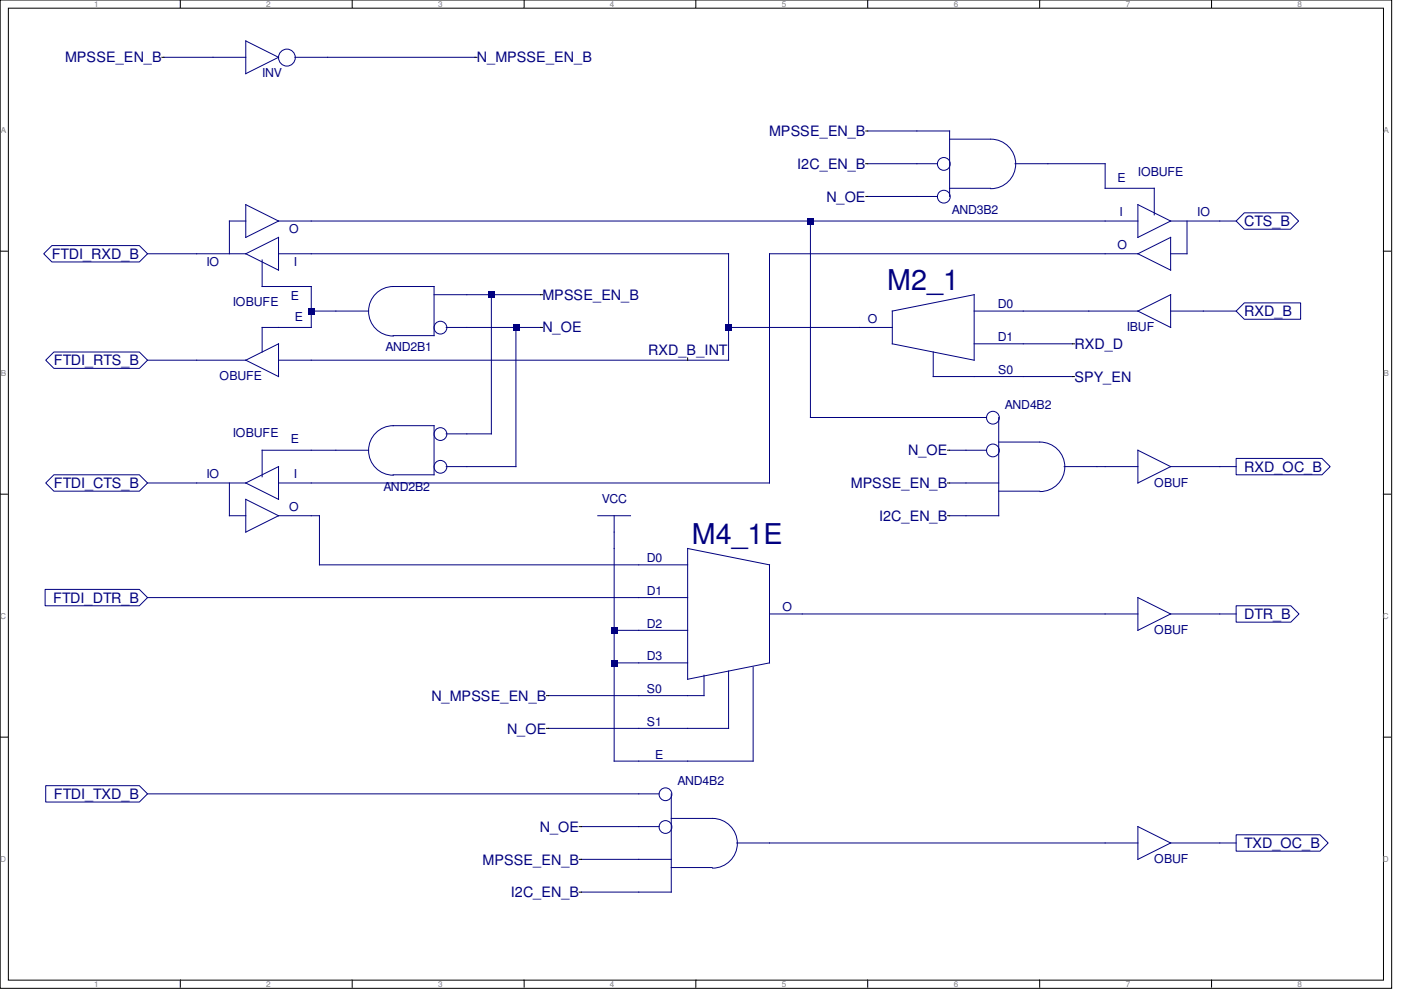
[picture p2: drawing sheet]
<svg xmlns="http://www.w3.org/2000/svg" width="297mm" height="210mm" viewBox="0 0 297 210" stroke-linecap="round" stroke-linejoin="round" font-family="sans-serif">
<g fill="none" stroke="#000" stroke-width=".21">
<path d="M0 0h295.1v209.5h-295.1zM1.8 1.7h291.5v206.1h-291.5zM34.3 12.1h.5M38.2 0v1.7M74.7 0v1.7M100.7 12.1h.4M111.1 0v1.7M147.5 0v1.7M184 0v1.7M220.4 0v1.7M256.9 0v1.7M0 53.3h1.8"/>
<path d="M293.2 53.3h1.7M0 104.8h1.8M293.2 104.8h1.7M0 156.3h1.8M293.2 156.3h1.7M38.2 207.7v1.7M74.7 207.7v1.7M111.1 207.7v1.7M147.5 207.7v1.7M184 207.7v1.7M220.4 207.7v1.7M256.9 207.7v1.7"/>
</g>
<g fill="none" stroke="#000080" stroke-width=".21">
<path d="M34.8 12.1h10.4M69.5 12.1h31.2M222.2 34.7h12.1v5.2M31.3 53.8h20.8M52.1 46.9h-3.5v6.9M52.1 53.8l7-3.5v7zM52.1 43.4l7 3.5-7 3.4zM55.6 55.1v5.6h10.4M59.1 53.8h6.9M59.1 46.9h175.2M171.8 46.9v41.6h33M234.3 53.8h-71.2v48.6h-104"/>
<path d="M258.6 46.9h3.5M71.2 66h6.9M83.4 71.2h8.6v-10.5h-8.6a5.2 5.2 0 0 0-5.3 5.3 5.2 5.2 0 0 0 5.3 5.2M92 62.5h7M94.6 69.4h4.4M66 95.5h-10.4v5.6M31.3 102.4h20.8M48.6 102.4v6.9h3.5M52.1 102.4l7-3.5v7zM52.1 105.9l7 3.4-7 3.5zM59.1 109.3h6.9M31.3 126.7h104.1"/>
<circle cx="93.4" cy="69.5" r="1.36"/>
</g>
<path d="M171.2 46.2h1.4v1.4h-1.4z" fill-rule="evenodd" fill="#000080"/>
<path d="M66 60.7v8.7M66 66h5.2" fill="none" stroke="#000080" stroke-width=".21"/>
<path d="M65.3 65.3h1.5v1.4h-1.5z" fill-rule="evenodd" fill="#000080"/>
<path d="M99 69.4h15.6M109.4 69.4v29.5h-10.4" fill="none" stroke="#000080" stroke-width=".21"/>
<path d="M108.7 68.7h1.4v1.5h-1.4z" fill-rule="evenodd" fill="#000080"/>
<path d="M114.6 69.4h.4" fill="none" stroke="#000" stroke-width=".21"/>
<path d="M99 62.5h15.6M104.2 62.5v29.5h-5.2" fill="none" stroke="#000080" stroke-width=".21"/>
<path d="M103.5 61.8h1.4v1.4h-1.4z" fill-rule="evenodd" fill="#000080"/>
<path d="M114.6 62.5h.4M200.9 95.5h.4M200.9 102.4h.4M200.9 109.3h.4M115.9 147.5h.4M115.9 154.4h.4M122.8 175.3h.5M122.8 182.2h.5M122.8 189.1h.5" fill="none" stroke="#000" stroke-width=".21"/>
<g fill="none" stroke="#000080" stroke-width=".21">
<path d="M31.3 76.4h20.8M52.1 76.4l7-3.5v6.9zM59.1 76.4h6.9M66 69.4h-10.4v5.2M201.3 95.5h7.9M204.8 88.5h4.4M211.7 93.7h8.8a5.2 5.2 0 0 1 5.3 5.3 5.2 5.2 0 0 1-5.3 5.2M211.7 88.5v20.8h-10.4M225.6 98.9h15.7M241.3 95.5l6.9 3.4-6.9 3.5zM248.2 98.9h13.9M66 109.3h1.7v10.5h78.1"/>
<path d="M130.2 116.3v45.1h29.5v-20M145.8 116.3l17.3 3.5v20.7l-17.3 3.5zM201.3 102.4h10.4M211.7 104.1h8.7M130.2 133.6h15.6M135.4 126.7h10.4M163.1 130.2h7M130.2 140.5h15.6M149.3 143.2v4.3h-33M154.5 142.3v12.1h-38.2M31.3 168.3h108.4M123.3 175.3h16.4"/>
<path d="M142.3 168.3v20.8h-19M142.3 173.5h8.7M151.1 173.5a5.3 5.3 0 0 1 5.2 5.3 5.3 5.3 0 0 1-5.2 5.3M156.2 178.7h78.1M258.6 178.7h3.5M123.3 182.2h19M142.3 183.9h8.7"/>
<circle cx="210.5" cy="95.5" r="1.36"/>
<circle cx="210.5" cy="88.6" r="1.36"/>
<circle cx="141.1" cy="175.3" r="1.36"/>
<circle cx="141.1" cy="168.4" r="1.36"/>
</g>
<g fill="#000080">
<path d="M129.5 133h1.4v1.4h-1.4z" fill-rule="evenodd"/>
<path d="M129.5 139.9h1.4v1.4h-1.4z" fill-rule="evenodd"/>
</g>
<g fill="none" stroke="#000080" stroke-width=".21">
<path d="M45.2 12.1h6.9M52.1 8.7l7 3.4-7 3.5zM62.5 12.1h7M184 34.7h14.8M184 27.8h17.3v13.9M201.3 39.9h8.7M201.3 29.5h8.7M210.1 29.5a5.2 5.2 0 0 1 5.2 5.3 5.2 5.2 0 0 1-5.2 5.2M215.2 34.7h7M234.3 39.9h10.4v5.7M66 53.8h88.5v22.6h-88.5M184 41.7h14.8"/>
<path d="M234.3 46.9h7M234.3 53.8h7M241.3 43.4l6.9 3.5-6.9 3.4zM241.3 53.8l6.9-3.5v7zM248.2 46.9h10.4M251.7 46.9v6.9h-3.5M154.5 69.4h27.7M66 95.5h5.2M126.7 109.3h7M130.2 109.3v7M170.1 130.2h71.2M241.3 126.7l6.9 3.5-6.9 3.4z"/>
<path d="M248.2 130.2h13.9M234.3 178.7h7M241.3 175.3l6.9 3.4-6.9 3.5zM248.2 178.7h10.4"/>
<circle cx="60.8" cy="12.2" r="1.79"/>
<circle cx="200.1" cy="34.8" r="1.36"/>
<circle cx="200.1" cy="41.7" r="1.36"/>
</g>
<path d="M183.6 27.8h.4M183.6 34.7h.4M183.6 41.7h.4M145.8 75.9v.5" fill="none" stroke="#000" stroke-width=".21"/>
<path d="M153.8 68.7h1.4v1.5h-1.4z" fill-rule="evenodd" fill="#000080"/>
<g fill="none" stroke="#000080" stroke-width=".21">
<path d="M9.3 53.8l1.7-1.7h18.5l1.8 1.7-1.8 1.7h-18.5zM263.8 45.1h9.8l1.7 1.8-1.7 1.7h-9.8l-1.7-1.7zM9.7 76.4l1.7-1.8h18.1l1.8 1.8-1.8 1.7h-18.1zM182.2 69.4h7M189.2 66l17.3-3.5v13.9l-17.3-3.5zM197.9 74.6v5.2h29.5M206.5 72.9h20.9M206.5 66h34.8M241.3 66l6.9-3.5v6.9zM248.2 66h13.9M263.8 64.2h12v3.5h-12l-1.7-1.7zM71.2 95.5h6.9"/>
<path d="M94.6 98.9h4.4M94.6 92h4.4M262.1 97.2h18.2l1.7 1.7-1.7 1.8h-18.2zM9.7 102.4l1.7-1.7h18.1l1.8 1.7-1.8 1.7h-18.1zM83.4 100.7h8.6v-10.4h-8.6a5.2 5.2 0 0 0-5.3 5.2 5.2 5.2 0 0 0 5.3 5.3M9.6 125h19.9l1.8 1.7-1.8 1.7h-19.9zM262.1 128.4h11.6l1.7 1.8-1.7 1.7h-11.6zM9.7 166.6h19.8l1.8 1.7-1.8 1.8h-19.8zM262.1 177h17.8l1.7 1.7-1.7 1.8h-17.8z"/>
<circle cx="93.4" cy="99" r="1.36"/>
<circle cx="93.4" cy="92" r="1.36"/>
</g>
<path d="M227.4 72.9h.4M227.4 79.8h.4" fill="none" stroke="#000" stroke-width=".21"/>
<g font-size="6.1" fill="#000080">
<text x="188.1" y="61.5">M2_1</text>
<text x="146.7" y="115.3">M4_1E</text>
</g>
<g font-size="3" fill="#000080">
<text x="13.8" y="13.3">MPSSE_EN_B</text>
<text x="101.1" y="13.3">N_MPSSE_EN_B</text>
<text x="163.1" y="28.9">MPSSE_EN_B</text>
<text x="169" y="35.8">I2C_EN_B</text>
<text x="175.2" y="42.8">N_OE</text>
<text x="263.8" y="47.9">CTS_B</text>
<text x="11" y="54.9">FTDI_RXD_B</text>
<text x="115" y="63.5">MPSSE_EN_B</text>
<text x="115" y="70.5">N_OE</text>
<text x="263.8" y="67">RXD_B</text>
<text x="11.4" y="77.4">FTDI_RTS_B</text>
<text x="137.5" y="75.2">RXD_B_INT</text>
<text x="227.8" y="74">RXD_D</text>
<text x="227.8" y="80.9">SPY_EN</text>
<text x="192.6" y="96.5">N_OE</text>
<text x="263.8" y="100">RXD_OC_B</text>
<text x="11.4" y="103.5">FTDI_CTS_B</text>
<text x="180.4" y="103.5">MPSSE_EN_B</text>
<text x="186.4" y="110.4">I2C_EN_B</text>
<text x="11.3" y="127.8">FTDI_DTR_B</text>
<text x="263.8" y="131.2">DTR_B</text>
<text x="91.5" y="148.6">N_MPSSE_EN_B</text>
<text x="107.5" y="155.5">N_OE</text>
<text x="11.4" y="169.4">FTDI_TXD_B</text>
<text x="114.5" y="176.4">N_OE</text>
<text x="263.8" y="179.8">TXD_OC_B</text>
<text x="102.3" y="183.3">MPSSE_EN_B</text>
<text x="108.3" y="190.2">I2C_EN_B</text>
</g>
<g font-size="2.6" fill="#000080">
<text x="55.6" y="16.4">INV</text>
<text x="236.9" y="38.5">E</text>
<text x="241.3" y="37.2">IOBUFE</text>
<text x="201.8" y="45.5">AND3B2</text>
<text x="237.4" y="45.9">I</text>
<text x="253.8" y="45.9">IO</text>
<text x="61.3" y="49.4">O</text>
<text x="236.9" y="52.8">O</text>
<text x="43.8" y="56.3">IO</text>
<text x="62.3" y="56.3">I</text>
<text x="49.4" y="65">IOBUFE</text>
<text x="61.6" y="63.7">E</text>
<text x="211.5" y="65.4">D0</text>
<text x="62.5" y="68">E</text>
<text x="184" y="68.5">O</text>
<text x="238.9" y="70.2">IBUF</text>
<text x="81.7" y="74.5">AND2B1</text>
<text x="211.5" y="72.3">D1</text>
<text x="46.6" y="80.6">OBUFE</text>
<text x="211.7" y="79.3">S0</text>
<text x="213.1" y="86.7">AND4B2</text>
<text x="49.4" y="92.8">IOBUFE</text>
<text x="61.6" y="94">E</text>
<text x="43.8" y="101.4">IO</text>
<text x="62.3" y="101.4">I</text>
<text x="81.3" y="104">AND2B2</text>
<text x="127.6" y="106.6">VCC</text>
<text x="244.7" y="103.2">OBUF</text>
<text x="61.3" y="108.4">O</text>
<text x="137.2" y="119.2">D0</text>
<text x="137.2" y="126.2">D1</text>
<text x="165.9" y="129.6">O</text>
<text x="137.2" y="133.1">D2</text>
<text x="244.7" y="134.4">OBUF</text>
<text x="137.2" y="140">D3</text>
<text x="137.2" y="147">S0</text>
<text x="137.2" y="153.9">S1</text>
<text x="138.9" y="160.9">E</text>
<text x="143.6" y="166.5">AND4B2</text>
<text x="244.7" y="183">OBUF</text>
</g>
<g font-size="1.7" fill="#808080">
<text x="20" y="1.5">1</text>
<text x="56.4" y="1.5">2</text>
<text x="92.9" y="1.5">3</text>
<text x="129.3" y="1.5">4</text>
<text x="165.8" y="1.5">5</text>
<text x="202.2" y="1.5">6</text>
<text x="238.7" y="1.5">7</text>
<text x="275.1" y="1.5">8</text>
<text x=".2" y="28.2">A</text>
<text x="293.3" y="28.2">A</text>
<text x=".2" y="79.7">B</text>
<text x="293.3" y="79.7">B</text>
<text x="0" y="131.2">C</text>
<text x="293.2" y="131.2">C</text>
<text x="0" y="182.8">D</text>
<text x="293.2" y="182.8">D</text>
<text x="20" y="209.2">1</text>
<text x="56.4" y="209.2">2</text>
<text x="92.9" y="209.2">3</text>
<text x="129.3" y="209.2">4</text>
<text x="165.8" y="209.2">5</text>
<text x="202.2" y="209.2">6</text>
<text x="238.7" y="209.2">7</text>
<text x="275.1" y="209.2">8</text>
</g>
</svg>
